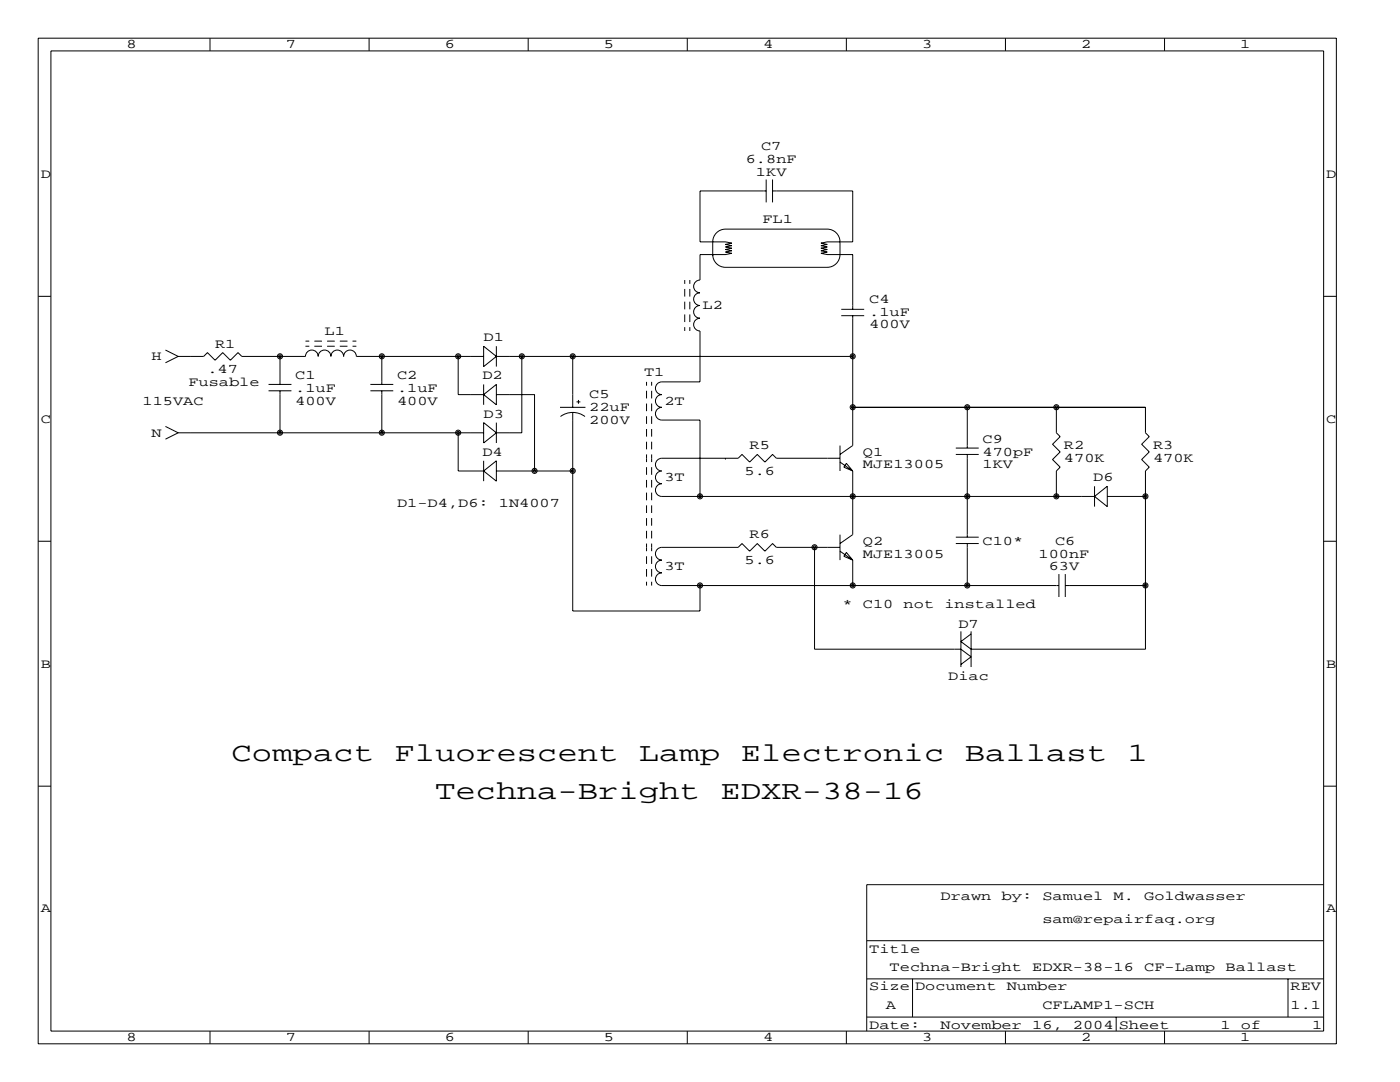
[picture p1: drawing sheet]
<svg xmlns="http://www.w3.org/2000/svg" width="279mm" height="216mm" viewBox="0 0 279 216" stroke-linecap="round" stroke-linejoin="round" font-family="sans-serif">
<g fill="none" stroke="#000" stroke-width=".2">
<path d="M7.6 7.6h259.1v200.7h-259.1zM10.2 10.2h254v195.5h-254zM41.9 7.6v2.6M73.7 7.6v2.6M105.4 7.6v2.6M137.2 7.6v2.6M168.9 7.6v2.6M200.7 7.6v2.6M232.4 7.6v2.6M152.9 38.1h-13.2v10.2h5.1l1.2 .2-1.2 .3 1.2 .2-1.2 .3 1.2 .2-1.2 .3 1.2 .2-1.2 .3 1.2 .2-1.2 .3h-5.1v5.1a1.27 1.27 0 0 0-1.3 1.2 1.27 1.27 0 0 0 1.3 1.3 1.27 1.27 0 0 0-1.3 1.3 1.27 1.27 0 0 0 1.3 1.3 1.27 1.27 0 0 0-1.3 1.2 1.27 1.27 0 0 0 1.3 1.3 1.27 1.27 0 0 0-1.3 1.3 1.27 1.27 0 0 0 1.3 1.2v10.2h-7.6a1.27 1.27 0 0 0-1.3 1.3 1.27 1.27 0 0 0 1.3 1.2 1.27 1.27 0 0 0-1.3 1.3 1.27 1.27 0 0 0 1.3 1.3 1.27 1.27 0 0 0-1.3 1.2 1.27 1.27 0 0 0 1.3 1.3h7.6v15.3M152.9 35.8v4.6M154.2 38.1h16v10.2h-5.1l-1.3 .2 1.3 .3-1.3 .2 1.3 .3-1.3 .2 1.3 .3-1.3 .2 1.3 .3-1.3 .2 1.3 .3h5.1v10.9"/>
<path d="M154.2 35.8v4.6M7.6 59.1h2.6M136.7 55.9v.7M136.7 57.7v1.5M137.7 55.9v.7M137.7 57.7v1.5M142.2 50.8a2.54 2.54 0 0 0 2.6 2.5h20.3a2.54 2.54 0 0 0 2.5-2.5v-2.5a2.54 2.54 0 0 0-2.5-2.6h-20.3a2.54 2.54 0 0 0-2.6 2.6v2.8M264.2 59.1h2.5M33 69.8l2.6 1.3M35.6 71.1h5l.8-.7 1.5 1.5 1.5-1.5 1.6 1.5 1.5-1.5 .8 .7h12.7a1.27 1.27 0 0 1 1.2-1.3 1.27 1.27 0 0 1 1.3 1.3 1.27 1.27 0 0 1 1.3-1.3 1.27 1.27 0 0 1 1.2 1.3 1.27 1.27 0 0 1 1.3-1.3 1.27 1.27 0 0 1 1.3 1.3 1.27 1.27 0 0 1 1.2-1.3 1.27 1.27 0 0 1 1.3 1.3h25.4M35.6 71.1l-2.6 1.3M53.6 78h4.6"/>
<path d="M53.6 76.7h4.6M55.9 71.1v5.6M55.9 78v8.4M61 69.1h.7M61 68.1h.7M62.7 69.1h1.6M62.7 68.1h1.6M65.3 69.1h1.5M65.3 68.1h1.5M67.8 69.1h1.5M67.8 68.1h1.5M70.4 69.1h.7"/>
<path d="M70.4 68.1h.7M73.9 78h4.6M73.9 76.7h4.6M76.2 71.1v5.6M76.2 78v8.4M91.4 71.1v7.6h5.1M96.5 69.1l2.6 2-2.6 2.1zM96.5 76.7v4.1M96.5 78.7l2.6-2v4.1zM99.1 71.1h71.1M99.1 69.1v4.1M99.1 78.7h7.6v15.3"/>
<path d="M104.1 71.1v15.3h-5M114.3 71.1v10.2M115.4 79.8v.8M129 76.2v.8M129 78v1.5M130 76.2v.8M130 78v1.5M136.7 60.2v1.5M136.7 62.7v1.6M136.7 65.3v.7M137.7 60.2v1.5M137.7 62.7v1.6"/>
<path d="M137.7 65.3v.7M167.9 61.7h4.6M167.9 63h4.6M170.2 63v25.9l-2.6 1.8M33 85.1l2.6 1.3M35.6 86.4l-2.6 1.2M35.6 86.4h60.9M91.4 86.4v7.6h5.1M96.5 84.3l2.6 2.1-2.6 2zM96.5 91.9v4.1M96.5 94l2.6-2.1v4.1zM99.1 84.3v4.1"/>
<path d="M99.1 94h15.2M111.8 81.3h5M111.9 83.1a4.1 4.1 0 0 1 4.8 0M114.3 82.3v39.6h25.4v-5.1M115.1 80.2h.7M129 80.5v1.5M129 83.1v1.5M129 85.6v1.5M129 88.1v1.6M129 90.7v1.5M129 93.2v1.5M129 95.8v1.5"/>
<path d="M129 98.3v1.5M130 80.5v1.5M130 83.1v1.5M130 85.6v1.5M130 88.1v1.6M130 90.7v1.5M130 93.2v1.5M130 95.8v1.5M130 98.3v1.5M144.8 91.4h.1M167.6 91.4h-12.7l-.7-.7-1.5 1.5-1.6-1.5-1.5 1.5-1.5-1.5-.8 .7h-15.2a1.27 1.27 0 0 0-1.3 1.3 1.27 1.27 0 0 0 1.3 1.3 1.27 1.27 0 0 0-1.3 1.3 1.27 1.27 0 0 0 1.3 1.2 1.27 1.27 0 0 0-1.3 1.3 1.27 1.27 0 0 0 1.3 1.3h86.3M167.6 88.9v5.1"/>
<path d="M167.6 92.2l2.6 1.8M168.9 92.5l1.3 1.5-1.8-.8zM170.2 81.3h58.4v5.1l.8 .7-1.6 1.5 1.6 1.6-1.6 1.5 1.6 1.5-.8 .8v35.5h-34.8l-2-1.5 2-1.5M170.2 94v12.7l-2.6 1.8M190.8 90.7h4.5M190.8 89.4h4.5M193 81.3v8.1M193 90.7v16.5M210.8 81.3v5.1l.8 .7-1.5 1.5 1.5 1.6-1.5 1.5 1.5 1.5-.8 .8v5.1M218.4 99.1l2.6-2.1v4.1zM218.4 97v4.1M221 99.1h7.6"/>
<path d="M7.6 108h2.6M129 100.8v1.6M129 103.4v1.5M129 105.9v1.5M129 108.5v1.5M129 111v1.5M129 113.5v1.6M129 116.1v.7M130 100.8v1.6M130 103.4v1.5M130 105.9v1.5M130 108.5v1.5"/>
<path d="M130 111v1.5M130 113.5v1.6M130 116.1v.7M162.6 109.2v20.3h29.2l2 1.6-2 1.5M167.6 109.2h-12.7l-.7-.7-1.5 1.5-1.6-1.5-1.5 1.5-1.5-1.5-.8 .7h-15.2a1.27 1.27 0 0 0-1.3 1.3 1.27 1.27 0 0 0 1.3 1.3 1.27 1.27 0 0 0-1.3 1.2 1.27 1.27 0 0 0 1.3 1.3 1.27 1.27 0 0 0-1.3 1.3 1.27 1.27 0 0 0 1.3 1.2h79.2M167.6 106.7v5.1M167.6 110l2.6 1.8M168.9 110.2l1.3 1.6-1.8-.8zM170.2 111.8v5M190.8 108.5h4.5M190.8 107.2h4.5M193 108.5v8.3"/>
<path d="M211.3 114.6v4.5M212.6 116.8h16M212.6 114.6v4.5M264.2 108h2.5M191.8 126v7.1M193.8 126v7.1M7.6 156.9h2.6M264.2 156.9h2.5M264.2 176.5h-91.2v29.2M173 195.3h91.2M173 187.7h91.2M182.1 195.3v7.6"/>
<path d="M257 195.3v7.6M41.9 205.7v2.6M73.7 205.7v2.6M105.4 205.7v2.6M137.2 205.7v2.6M168.9 205.7v2.6M173 202.9h91.2M200.7 205.7v2.6M222.8 202.9v2.8M232.4 205.7v2.6"/>
<circle cx="55.9" cy="71.1" r=".51"/>
<circle cx="55.9" cy="71.1" r=".25"/>
<circle cx="76.2" cy="71.1" r=".51"/>
<circle cx="76.2" cy="71.1" r=".25"/>
<circle cx="91.4" cy="71.1" r=".51"/>
<circle cx="91.4" cy="71.1" r=".25"/>
<circle cx="104.1" cy="71.1" r=".51"/>
<circle cx="104.1" cy="71.1" r=".25"/>
<circle cx="114.3" cy="71.1" r=".51"/>
<circle cx="114.3" cy="71.1" r=".25"/>
<circle cx="170.2" cy="71.1" r=".51"/>
<circle cx="170.2" cy="71.1" r=".25"/>
<circle cx="55.9" cy="86.3" r=".51"/>
<circle cx="55.9" cy="86.3" r=".25"/>
<circle cx="76.2" cy="86.3" r=".51"/>
<circle cx="76.2" cy="86.3" r=".25"/>
<circle cx="91.4" cy="86.3" r=".51"/>
<circle cx="91.4" cy="86.3" r=".25"/>
<circle cx="106.7" cy="94" r=".51"/>
<circle cx="106.7" cy="94" r=".25"/>
<circle cx="114.3" cy="94" r=".51"/>
<circle cx="114.3" cy="94" r=".25"/>
<circle cx="139.7" cy="99" r=".51"/>
<circle cx="139.7" cy="99" r=".25"/>
<circle cx="170.2" cy="99" r=".51"/>
<circle cx="170.2" cy="81.3" r=".51"/>
<circle cx="170.2" cy="99" r=".25"/>
<circle cx="170.2" cy="81.3" r=".25"/>
<circle cx="193" cy="81.3" r=".51"/>
<circle cx="193" cy="99" r=".51"/>
<circle cx="193" cy="81.3" r=".25"/>
<circle cx="193" cy="99" r=".25"/>
<circle cx="210.8" cy="81.3" r=".51"/>
<circle cx="210.8" cy="99" r=".51"/>
<circle cx="210.8" cy="81.3" r=".25"/>
<circle cx="210.8" cy="99" r=".25"/>
<circle cx="228.6" cy="99" r=".51"/>
<circle cx="228.6" cy="99" r=".25"/>
<circle cx="139.7" cy="116.8" r=".51"/>
<circle cx="139.7" cy="116.8" r=".25"/>
<circle cx="162.6" cy="109.2" r=".51"/>
<circle cx="162.6" cy="109.2" r=".25"/>
<circle cx="170.2" cy="116.8" r=".51"/>
<circle cx="170.2" cy="116.8" r=".25"/>
<circle cx="193" cy="116.8" r=".51"/>
<circle cx="193" cy="116.8" r=".25"/>
<circle cx="228.6" cy="116.8" r=".51"/>
<circle cx="228.6" cy="116.8" r=".25"/>
</g>
<g font-size="5.3">
<text x="46.2" y="151.9">Compact</text>
<text x="78.7" y="151.9">Fluorescent</text>
<text x="127.5" y="151.9">Lamp</text>
<text x="147.8" y="151.9">Electronic</text>
<text x="192.5" y="151.9">Ballast</text>
<text x="225" y="151.9">1</text>
<text x="86.9" y="159.5">Techna-Bright</text>
<text x="143.8" y="159.5">EDXR-38-16</text>
</g>
<g font-size="2.6">
<text x="25.3" y="9.7">8</text>
<text x="57" y="9.7">7</text>
<text x="88.8" y="9.7">6</text>
<text x="120.5" y="9.7">5</text>
<text x="152.3" y="9.7">4</text>
<text x="184" y="9.7">3</text>
<text x="215.8" y="9.7">2</text>
<text x="247.5" y="9.7">1</text>
<text x="151.9" y="30">C7</text>
<text x="8.1" y="35.5">D</text>
<text x="148.8" y="32.5">6.8nF</text>
<text x="150.9" y="35.1">1KV</text>
<text x="264.7" y="35.5">D</text>
<text x="152.1" y="44.4">FL1</text>
<text x="140.2" y="61.7">L2</text>
<text x="173.5" y="60.5">C4</text>
<text x="173.5" y="63">.1uF</text>
<text x="173.5" y="65.5">400V</text>
<text x="30.2" y="71.9">H</text>
<text x="42.9" y="69.3">R1</text>
<text x="64.8" y="66.8">L1</text>
<text x="96.5" y="68.1">D1</text>
<text x="37.6" y="77">Fusable</text>
<text x="41.4" y="74.4">.47</text>
<text x="58.9" y="75.7">C1</text>
<text x="79.2" y="75.7">C2</text>
<text x="96.3" y="75.7">D2</text>
<text x="128.5" y="74.9">T1</text>
<text x="28.4" y="80.8">115VAC</text>
<text x="58.9" y="78.2">.1uF</text>
<text x="58.9" y="80.8">400V</text>
<text x="79.2" y="78.2">.1uF</text>
<text x="79.2" y="80.8">400V</text>
<text x="96.5" y="83.3">D3</text>
<text x="117.6" y="79.5">C5</text>
<text x="117.6" y="82">22uF</text>
<text x="132.6" y="80.8">2T</text>
<text x="8.1" y="84.3">C</text>
<text x="30.2" y="87.1">N</text>
<text x="117.6" y="84.6">200V</text>
<text x="149.6" y="89.7">R5</text>
<text x="196.1" y="88.4">C9</text>
<text x="212.3" y="89.7">R2</text>
<text x="230.1" y="89.7">R3</text>
<text x="264.7" y="84.3">C</text>
<text x="96.3" y="90.9">D4</text>
<text x="148.6" y="94.7">5.6</text>
<text x="172.2" y="90.9">Q1</text>
<text x="172.2" y="93.5">MJE13005</text>
<text x="196.1" y="90.9">470pF</text>
<text x="196.1" y="93.5">1KV</text>
<text x="212.3" y="92.2">470K</text>
<text x="230.1" y="92.2">470K</text>
<text x="79.2" y="101.1">D1-D4,D6:</text>
<text x="99.6" y="101.1">1N4007</text>
<text x="132.6" y="96">3T</text>
<text x="218.2" y="96">D6</text>
<text x="149.6" y="107.4">R6</text>
<text x="132.6" y="113.8">3T</text>
<text x="148.6" y="112.5">5.6</text>
<text x="172.2" y="108.7">Q2</text>
<text x="172.2" y="111.3">MJE13005</text>
<text x="196.1" y="108.7">C10*</text>
<text x="207.3" y="111.3">100nF</text>
<text x="209.3" y="113.8">63V</text>
<text x="210.6" y="108.7">C6</text>
<text x="168.1" y="121.4">*</text>
<text x="172.2" y="121.4">C10</text>
<text x="180.3" y="121.4">not</text>
<text x="188.5" y="121.4">installed</text>
<text x="191.3" y="125.2">D7</text>
<text x="8.1" y="133.2">B</text>
<text x="189.2" y="135.6">Diac</text>
<text x="264.7" y="133.2">B</text>
<text x="187.7" y="179.6">Drawn</text>
<text x="199.9" y="179.6">by:</text>
<text x="208" y="179.6">Samuel</text>
<text x="222.2" y="179.6">M.</text>
<text x="228.3" y="179.6">Goldwasser</text>
<text x="8.1" y="182.1">A</text>
<text x="208" y="184.1">sam@repairfaq.org</text>
<text x="264.7" y="182.1">A</text>
<text x="173.5" y="190.2">Title</text>
<text x="173.5" y="197.6">Size Document</text>
<text x="177.5" y="193.8">Techna-Bright</text>
<text x="200.9" y="197.6">Number</text>
<text x="206" y="193.8">EDXR-38-16</text>
<text x="228.3" y="193.8">CF-Lamp</text>
<text x="244.6" y="193.8">Ballast</text>
<text x="257.6" y="197.6">REV</text>
<text x="176.8" y="201.4">A</text>
<text x="208" y="201.4">CFLAMP1-SCH</text>
<text x="257.6" y="201.4">1.1</text>
<text x="25.3" y="207.8">8</text>
<text x="57" y="207.8">7</text>
<text x="88.8" y="207.8">6</text>
<text x="120.5" y="207.8">5</text>
<text x="152.3" y="207.8">4</text>
<text x="173.5" y="205.2">Date:</text>
<text x="184" y="207.8">3</text>
<text x="187.7" y="205.2">November</text>
<text x="206" y="205.2">16,</text>
<text x="214.1" y="205.2">2004 Sheet</text>
<text x="215.8" y="207.8">2</text>
<text x="243.6" y="205.2">1</text>
<text x="247.5" y="207.8">1</text>
<text x="247.7" y="205.2">of</text>
<text x="261.9" y="205.2">1</text>
</g>
</svg>
